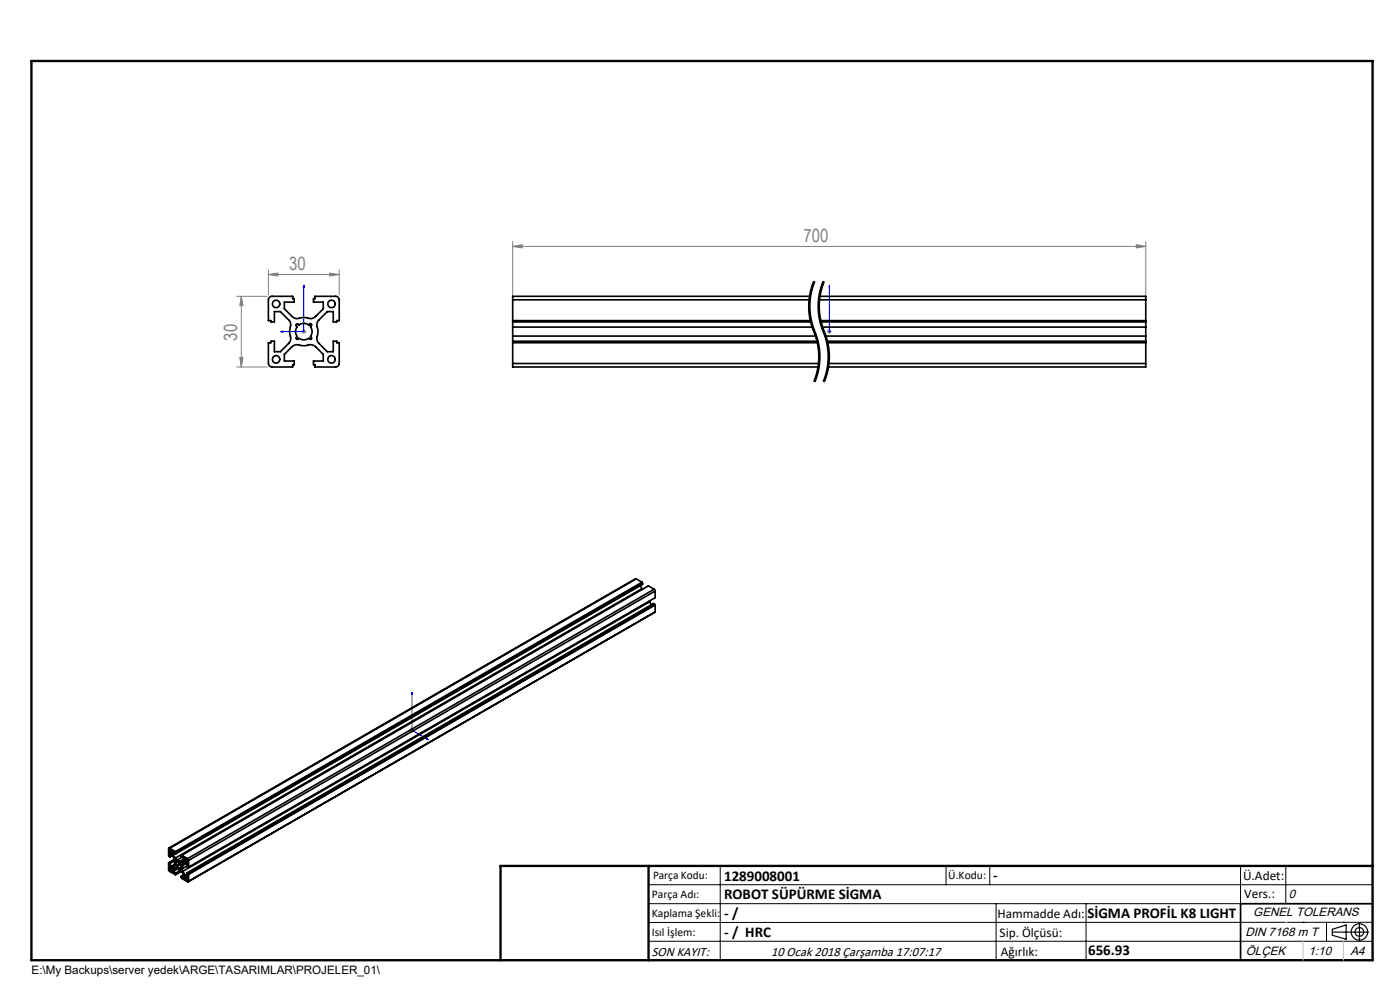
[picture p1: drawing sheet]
<svg xmlns="http://www.w3.org/2000/svg" width="297mm" height="210mm" viewBox="0 0 297 210" stroke-linecap="round" stroke-linejoin="round" font-family="sans-serif">
<path d="M172.8 59.7a13.9 13.9 0 0 0 0 10.6M174.8 59.7a13.9 13.9 0 0 0 0 10.6M172.8 70.3a13.9 13.9 0 0 1 0 10.7M174.8 70.3a13.9 13.9 0 0 1 0 10.7" fill="none" stroke="#000" stroke-width=".21" stroke-dasharray="6.3 1.3 1.3 1.3" stroke-dashoffset="2.8" stroke-linecap="butt"/>
<g fill="none" stroke="#000" stroke-width=".21">
<path d="M172.6 59.6l-.8 2.6M172.8 59.7a14.3 14.3 0 0 0 .3 11.7 13.9 13.9 0 0 1-.3 9.6M172.9 59.7a13.7 13.7 0 0 0-.1 10.3M174.6 59.6l-.6 1.6M174.8 59.7a14.3 14.3 0 0 0 .3 11.7 13.9 13.9 0 0 1-.3 9.6M174.9 59.7a13.8 13.8 0 0 0 .2 11.1M171.5 63.9a15.3 15.3 0 0 0 1.5 7.5M171.8 62.2l-.3 1.7M172.8 70l.1 .3zM172.9 70.3l.2 .5M173 71.4l.4 1.6 .2 2.1M173.1 70.8l.5 1.6"/>
<path d="M173.5 63.9a14.1 14.1 0 0 0 .5 4.9M173.6 72.4a14.1 14.1 0 0 1-.7 8.7M173.6 75.1l-.1 2.7-.7 2.6M173.8 62.2l-.3 1.7M174 61.2l-.2 1M174 68.8l1 2.6M175 71.4l.3 1.1M175.1 70.8l.5 1.6M175.3 72.4l.3 2.7M175.3 78.9l-.5 1.5M175.6 72.4a14.1 14.1 0 0 1-.7 8.7M175.6 75.1v1.1"/>
<path d="M175.6 76.2l-.3 2.7M172.8 80.4l-.2 .5M174.8 80.4l-.2 .5M137.6 187.7h153.6M137.6 191.7h153.6M137.6 199.7h153.6M152.8 183.7v20M200.7 183.7v4M210 183.7v4M211.3 191.7v12M230.4 191.7v12M263.2 183.7v20"/>
<path d="M272.8 183.7v8M276.4 195.6h.1M281.4 195.6v4.1M285 195.6h.1M291.2 195.6l-153.6 .1"/>
</g>
<g fill="none" stroke="#000" stroke-width=".25">
<path d="M282.6 197.7h7.8M282.6 197.1l3-.9v3l-3-.8zM288.4 195.8v3.8M106.2 203.7h185"/>
<circle cx="288.4" cy="197.7" r="1.74"/>
<circle cx="288.4" cy="197.7" r=".93"/>
</g>
<path d="M59.5 70.3l.5-.1v.3zM64.5 60.5l.1 .5h-.3zM64.5 60.5v9.8h-5M175.9 70.2v.3zM175.9 60.5v.5v-.5M175.9 70.3h.1M175.9 60.5v9.8M87.4 146.9v8l3.5 2M87.4 146.9l.1 .4-.2-.1zM90.5 156.6l.4 .3-.4-.1z" fill="none" stroke="#00f" stroke-width=".21"/>
<g fill="none" stroke="#808080" stroke-width=".21">
<path d="M56.9 58.2l2-.3v.7zM56.9 57.2v5.4M56.9 58.2h15.1M70 57.9l2 .3-2 .4zM72 57.2v5.4M108.8 52.3l2-.4v.7zM108.8 51.3v11.3M108.8 52.3h134.3M241.1 51.9l2 .4-2 .3zM243.1 51.3v11.3M50.2 62.9h6.5M50.2 77.8h6.5"/>
<path d="M50.9 75.8h.6l-.3 2zM51.2 62.9v14.9M51.2 62.9l.3 1.9h-.6zM64 70.3h.9M64.1 70l.7 .7M64.5 69.8v1M64.8 70l-.7 .7M175.4 70.3h1M175.6 70l.7 .7M175.9 69.8v1M176.3 70l-.7 .7M86.9 154.9h1"/>
<path d="M87 154.5l.7 .7M87.4 154.4v1M87.7 154.5l-.7 .7"/>
</g>
<path d="M291.2 191.7h-28v12" fill="none" stroke="#000" stroke-width=".35"/>
<path d="M6.7 12.9h284.5v190.8h-284.5zM137.6 183.7v20M291.2 183.7h-185v20" fill="none" stroke="#000" stroke-width=".5"/>
<path d="M276.4 199.7v4M285 199.7v4" fill="none" stroke="#c0c0c0" stroke-width=".21"/>
<path d="M272.8 195.6h.1" fill="none" stroke="#c0c0c0" stroke-width=".25"/>
<g fill="#00f">
<path d="M175.9 70.2v.3zM175.9 60.5v.5z"/>
<path d="M59.5 70.3l.5 .2v-.3zM64.5 60.5l-.2 .5h.3z"/>
<path d="M90.5 156.6l.4 .3-.4-.1zM87.4 146.9l.1 .4-.2-.1z"/>
</g>
<g fill="#808080">
<path d="M241.1 51.9l2 .4-2 .3zM108.8 52.3l2-.4v.7z"/>
<path d="M70 57.9l2 .3-2 .4zM56.9 58.2l2-.3v.7z"/>
<path d="M51.2 62.9l.3 1.9h-.6zM50.9 75.8h.6l-.3 2z"/>
</g>
<g fill="none" stroke="#000" stroke-width=".35">
<path d="M57.3 63l4.8-.1v.5h.3v.7h-2.1v1.4l1.6 1.6a1.66 1.66 0 0 0 2.1 .3h.9a1.66 1.66 0 0 0 2.1-.3l1.6-1.6v-1.4h-2.1v-.7h.3v-.5h4.4a.78 .78 0 0 1 .8 .7v4.4h-.6v.3h-.7v-2.2h-1.3l-1.7 1.8a1.81 1.81 0 0 0-.3 2v.9a1.81 1.81 0 0 0 .3 2l1.7 1.8h1.3v-2.2h.7v.3h.6v4.4a.78 .78 0 0 1-.8 .7h-4.4v-.4h-.3v-.8h2.1v-1.4l-1.6-1.7a1.81 1.81 0 0 0-2.1-.2h-.9a1.81 1.81 0 0 0-2.1 .2l-1.6 1.7v1.4h2.1v.8h-.3v.4h-4.4a.78 .78 0 0 1-.8-.7v-4.4h.6v-.3h.7v2.2h1.3l1.7-1.8a1.81 1.81 0 0 0 .3-2v-.9a1.81 1.81 0 0 0-.3-2l-1.7-1.8h-1.3v2.2h-.7v-.3h-.6v-4.4zM62.9 68.7h.2l.3 .3a1.76 1.76 0 0 1 2.1 0l.2-.3a.25 .25 0 0 1 .4 0 .25 .25 0 0 1-.1 .4l-.1 .2a1.71 1.71 0 0 1 0 2.1l.1 .2a.25 .25 0 0 1 0 .3 .25 .25 0 0 1-.3 0l-.2-.2a1.76 1.76 0 0 1-2.1 0l-.2 .2a.25 .25 0 0 1-.3 0 .25 .25 0 0 1 0-.3l.1-.2a1.71 1.71 0 0 1 0-2.1l-.2-.3zM108.8 77.1v.7h64.8M108.8 71.3v1.1M108.8 68.3v1.1M108.8 69.4v1.9M108.8 63.6h62.9M108.8 68h63.2M108.8 72.7h64.7M108.8 77.1h64.9M108.8 68.3h63.2M108.8 72.4h64.6"/>
<path d="M108.8 71.3h64.3M108.8 69.4h63.6M108.8 63.6v4.7M108.8 72.4v4.7M171.8 62.9h-63v.7M173.7 63.6h69.4M173.8 62.9h69.3v.7M174 68h69.1M174.1 68.3h69M174.4 69.4h68.7M175.1 71.3h68M175.4 72.4h67.7"/>
<path d="M175.5 72.7h67.6M175.7 77.1h67.4M243.1 77.1v.7h-67.5M243.1 71.3v1.1M243.1 68.3v1.1M243.1 69.4v1.9M243.1 63.6v4.7M243.1 72.4v4.7M135 122.8l-99.2 57.1M135 122.8l1.2 .7M135 122.8l-99 57.1M135.8 124.2l.4 .7"/>
<path d="M136.2 124.9v.1M136.2 124.9l-99 57.1M136.2 123.5l-99 57.1M136.2 123.5v.2M136.2 123.7l-99 57.1M136.2 123.7h.1M136.3 123.7l-99 57.2M136.3 123.7v.3l-99 57.1M137.7 127.5l.1 .2M137.8 127.7l-99 57.1M137.8 127.7l.3 .6M138.8 125l.2 .4"/>
<path d="M138.8 125l-99 57.1M138.8 125l-1.3-.7-98.9 57.1M138.9 128.3l-99 57.1M138.9 128.3h.1M138.9 128.2l-99 57.1M138.9 128.2v.1M138.9 128.2l-.3-.2-98.9 57.2M139 129.8l-99.1 57.2M139 125.4l-99 57.1M139 125.4v1.4l-99 57.1M139 128.3v1.5M139 128.3l-99 57.2"/>
<path d="M139 129.8l-99 57.1M36 179.9l-.2 .1v1.5l.3 .3M36 179.9l1.2 .7M35.8 183v1.7l1.4 .9M35.8 183h.1M35.9 183l.2 .1M36 184.2a.31 .31 0 0 1 .4 .2 .31 .31 0 0 1-.1 .3l-.2-.2zM36.1 180.3a.28 .28 0 0 1 .3 .2 .28 .28 0 0 1-.2 .4l-.2-.3zM36.1 181.8v-.7l.4 .2 .6 1.2-.1 1.2-.5 .4-.4-.2M36.1 183.1v.8M36.6 181.5l-.5 .3M36.7 184.8v-.4l.5-.3 1.1 .5 .8 1.1v.5l-.6-.3"/>
<path d="M36.7 184.8l.6 .4M36.7 181.2l.5 .8M37 182.3l-1.2 .7M37.1 182.3l-1.2 .7M37.1 183.3l-1 .6M37.1 181l-.4 .2M37.1 182.6l-1 .5M37.2 182l.4 .4M37.2 180.6v.2M37.2 180.8l.1 .1M37.3 181.1l-.6-.3v.4M37.3 180.9v.2"/>
<path d="M37.3 185.2v.2M37.3 185.4l-.1 .2M37.4 183.6l.1 .2M37.4 182.8l.1 .1M37.4 183.6h.1M37.5 182.9v.7M37.5 182.8l-.1-.1v.1M37.5 182.8l.1 .1M37.5 182.8h-.1M37.6 182.9l.6 .3M37.6 183.8l.3 .3h.3M37.6 183.8h-.1"/>
<path d="M37.6 182.9h-.1M37.6 182.4l.5 .3M37.7 184.3l-1 .5M38.2 184.1v.1M38.2 183.2l.1 .2M38.2 183.2l-.7 .4M38.2 183.2l-.8 .4M38.3 184.1v.1h-.1M38.3 183.4v.7M38.3 184.1h-.1M38.3 183.4l-.7 .4M38.3 184.6l-1 .6"/>
<path d="M38.3 184.1l-.1 .1M38.5 181.5v.3l.6 .3v.5l-.5 .3-.5-.2M38.5 185.9l.1 .4 1.2 .8 .2-.2M38.5 184.8l-1.2 .6M38.5 184.8l-1.3 .8M38.6 181.4l-.1 .1M38.6 181.4l1.2 .7M38.6 181.5h-.1M38.6 181.8l-1 .6M38.7 183.6v-.4l.6-.3 .4 .2v.7l.2 .2M38.7 183.6v.6M38.7 184.2l.1 .6"/>
<path d="M38.8 184.8l.5 .9M38.9 185.6l-.4 .3M39.1 182.2l-1 .5M39.4 182.2a.3 .3 0 0 1 .3 .2 .3 .3 0 0 1-.2 .4l-.2-.3zM39.4 186.1a.28 .28 0 0 1 .4 .1 .28 .28 0 0 1-.3 .4l-.1-.1zM39.6 183.1l-.9 .5M39.7 185.2v.7l-.4-.2M39.7 185.2l.2 .1M39.7 185.5l-.4 .2M39.7 183.7l-1 .5M39.8 182.1l.2 .4M39.9 185.3v.1"/>
<path d="M39.9 185.4l.1 .1M39.9 183.9v.1M40 182.5v1.4M40 185.5v1.4M40 183.9l-.1 .1"/>
<circle cx="58.6" cy="76.2" r=".8"/>
<circle cx="58.6" cy="64.5" r=".8"/>
<circle cx="70.3" cy="76.2" r=".8"/>
<circle cx="70.3" cy="64.5" r=".8"/>
</g>
<g font-size="3.9" fill="#808080">
<text x="170.4" y="51.4">700</text>
<text x="61.4" y="57.4">30</text>
<text x="50.3" y="72.3" transform="rotate(-90 50.3 72.3)">30</text>
</g>
<g font-size="3.2">
<text x="153.6" y="186.8">1289008001</text>
<text x="153.6" y="190.8">ROBOT SÜPÜRME SİGMA</text>
<text x="210.7" y="186.6">-</text>
<text x="153.6" y="194.8">- /</text>
<text x="230.7" y="194.8">SİGMA PROFİL K8 LIGHT</text>
<text x="153.6" y="198.8">- / HRC</text>
<text x="230.8" y="202.6">656.93</text>
</g>
<g font-size="2.8">
<text x="263.7" y="186.7">Ü.Adet:</text>
<text x="263.9" y="190.5">Vers.:</text>
<text x="211.6" y="194.8">Hammadde Adı:</text>
<text x="138.3" y="202.8">SON KAYIT:</text>
<text x="163.6" y="202.8">10 Ocak 2018 Çarşamba 17:07:17</text>
<text x="212.1" y="198.7">Sip. Ölçüsü:</text>
<text x="212.3" y="202.7">Ağırlık:</text>
</g>
<g font-size="2.6">
<text x="273.4" y="190.4">0</text>
<text x="265.9" y="194.4">GENEL TOLERANS</text>
<text x="264.2" y="198.5">DIN 7168 m T</text>
<text x="264.3" y="202.6">ÖLÇEK</text>
<text x="277.6" y="202.6">1:10</text>
<text x="286.5" y="202.6">A4</text>
</g>
<g font-size="2.5">
<text x="138.3" y="190.5">Parça Adı:</text>
<text x="138.5" y="186.5">Parça Kodu:</text>
<text x="201.2" y="186.5">Ü.Kodu:</text>
<text x="138.3" y="194.5">Kaplama Şekli:</text>
<text x="138.3" y="198.6">Isıl İşlem:</text>
<text x="6.7" y="206.7">E:\My Backups\server yedek\ARGE\TASARIMLAR\PROJELER_01\</text>
</g>
</svg>
